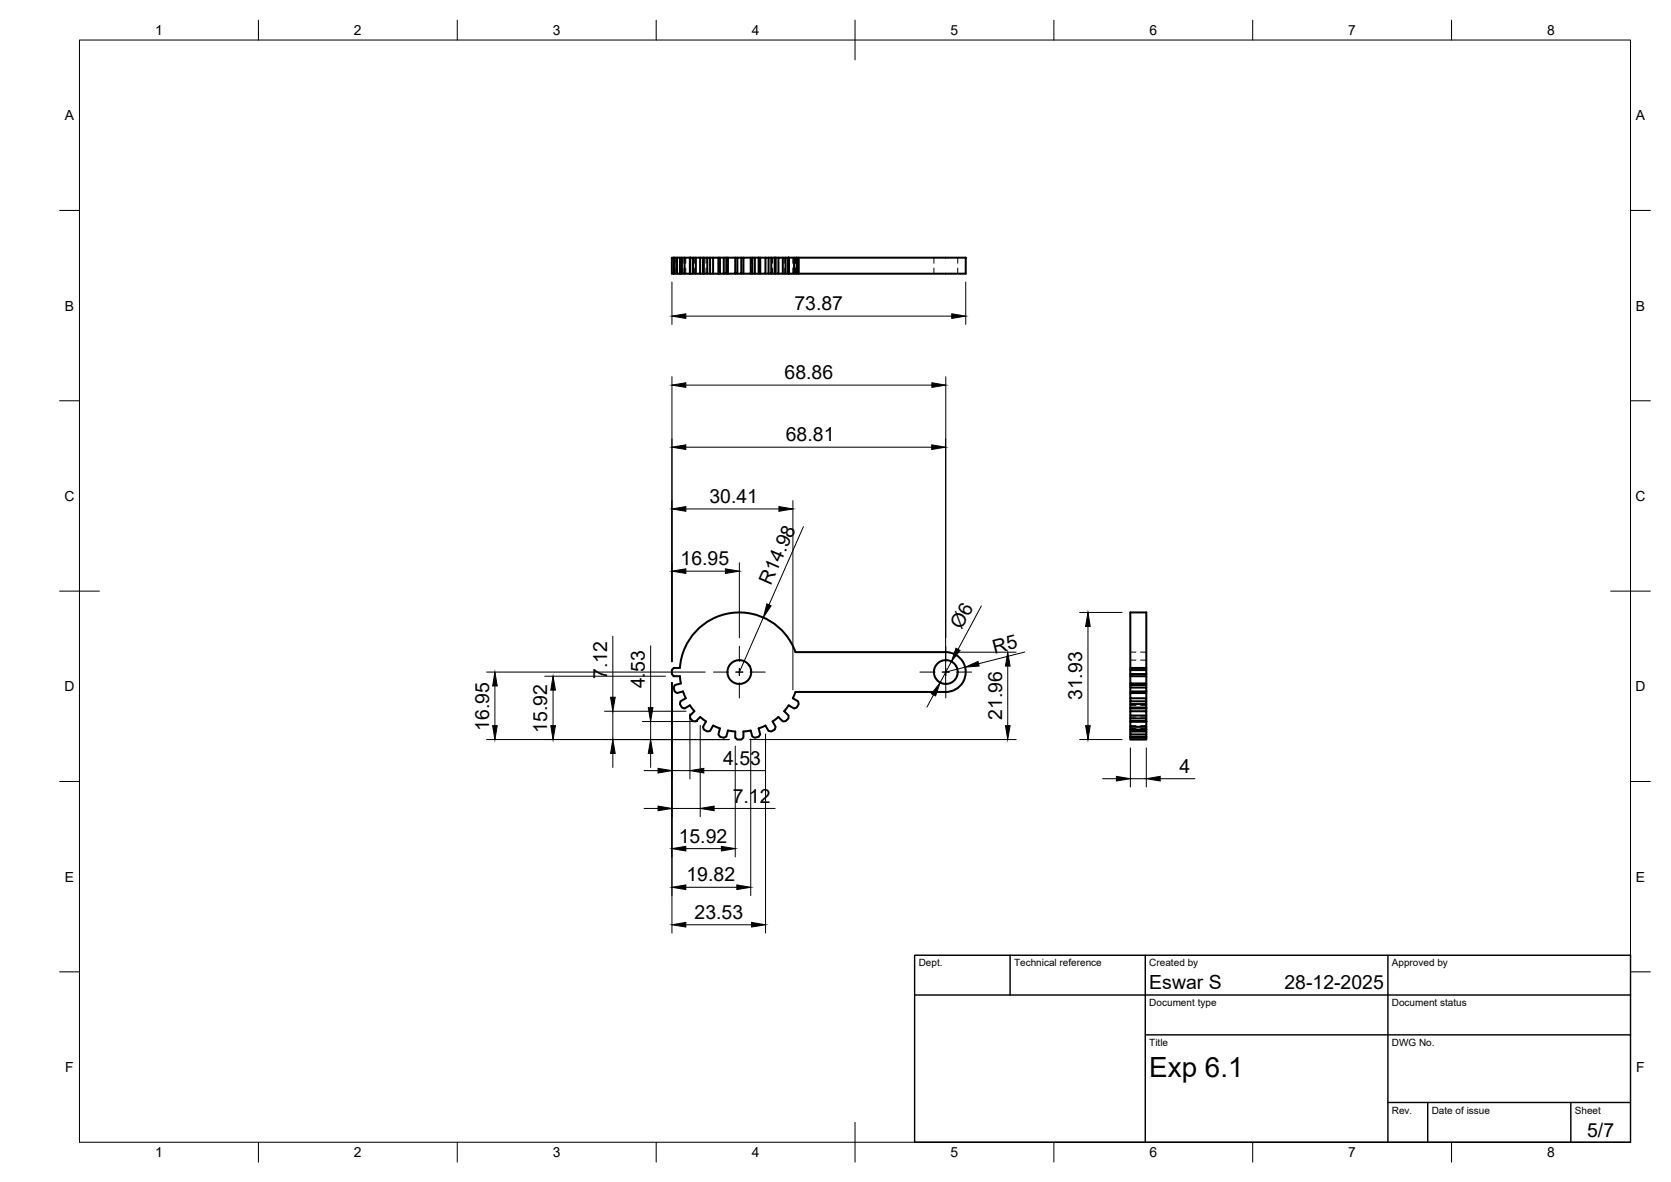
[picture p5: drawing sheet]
<svg xmlns="http://www.w3.org/2000/svg" width="420mm" height="297mm" viewBox="0 0 420 297" stroke-linecap="round" stroke-linejoin="round" font-family="sans-serif">
<!-- layer: Visible -->
<g fill="none" stroke="#000" stroke-width=".51">
<path d="M169.4 64.8h-.5v4h.5M169.7 64.8h-.3v4M170.2 64.8h-.5v4h-.3M170.2 68.8h.8M171 64.8h-.8v4h-.5M171.4 64.8h-.4v4M172.1 64.8h-.7v4h-.4M173.5 64.8h-1.4v4h-.7M173.5 68.8h.1M173.5 64.8v4h-1.4M173.5 64.8v4M174.2 64.8h-.7v4"/>
<path d="M175 64.8h-.8v4h-.7M176 64.8h-1v4h-.8M176 68.8h.8M176.8 64.8h-.8v4h-1M177 64.8h-.2v4M177.8 64.8h-.8v4h-.2M178.5 64.8h-.7v4h-.8M179.3 64.8h-.8v4h-.7M179.3 68.8h1.3M180.6 64.8h-1.3v4h-.8M181 64.8h-.4v4M182 64.8h-1v4h-.4"/>
<path d="M182.6 64.8h-.6v4h-1M183 64.8h-.4v4h-.6M184.9 64.8h-1.9v4h-.4M185.4 64.8h-.5v4h-1.9M186.4 64.8h-1v4h-.5M186.9 64.8h-.5v4h-1M188.8 64.8h-1.9v4h-.5M189.2 64.8h-.4v4h-1.9M189.8 64.8h-.6v4h-.4M189.8 68.8h1M190.8 64.8h.4v4h-.4zM190.8 64.8h-1v4h-.6"/>
<path d="M191.2 64.8h1.3M193.3 64.8h-.8v4h-1.3M193.9 64.8h-.6v4h-.8M193.9 68.8h.9M194.8 64.8h.2v4h-.2zM194.8 64.8h-.9v4h-.6M195 64.8h.7M196.8 64.8h-1.1v4h-.7M197.5 64.8h-.7v4h-1.1M198.2 64.8l.1 4zM198.2 64.8h-.7v4h-.7M198.3 64.8h.1"/>
<path d="M199.7 64.8h-1.4v4h-.8M199.7 68.8h.6M200.3 64.8h.5v4h-.5zM200.3 64.8h-.6v4h-1.4M200.8 64.8h42v4h-42M170.9 167.9h-1.5l-.5 .5v1l.5 .5h1.5M171 169.9l.2 1.9-1.5 .4-.3 .6 .3 1 .5 .4 1.5-.5 .7 1.8M171 167.9a15 15 0 0 1 12.9-13.9 15 15 0 0 1 16.1 9.9h37.8a5 5 0 0 1 5 5 5 5 0 0 1-5 5M172.4 175.5l-1.3 .7-.1 .7 .4 .9 .7 .2 1.4-.7M173.5 177.2l1.1 1.5M174.6 178.7l-1.1 1.1v.7l.7 .7 .8 .1 1-1.1M199.3 175.5l1.4 .7 .1 .7-.5 .9-.6 .2-1.4-.7-1.1 1.4 1.1 1.1-.1 .7-.7 .7-.7 .1-1.1-1.1"/>
<path d="M237.8 173.9h-37.8l-.6 1.6M284.2 169.4h4v.5h-4zM284.2 167.9v.5h4v1M284.2 179.8v.7h4v.7M284.2 178.7v1.1h4v.7M284.2 178v.7h4v1.1M284.2 177.8h4v.2h-4zM284.2 176.2v.7h4v.9M284.2 175.5v.7h4v.7M284.2 174.2v1.3h4v.7M284.2 173.8h4v.4h-4zM284.2 172.2v.6h4v1"/>
<path d="M284.2 171.8v.4h4v.6M284.2 169.9v1.9h4v.4M284.2 168.4v1M284.2 172.8v1M284.2 176.9v.9M288.2 167.9v-14h-4v14h4v.5M288.2 169.9v1.9M288.2 174.2v1.3M288.2 178v.7M176.1 180.2l1.4 1.1M177.5 181.3l-.7 1.4 .2 .6 .8 .5 .7-.1 .8-1.3M179.3 182.3l1.7 .8-.4 1.5 .4 .6 1 .2 .6-.3 .4-1.5"/>
<path d="M183 183.6l1.9 .2M184.9 183.8v1.6l.5 .5h1l.5-.5v-1.6M188.8 183.6l-1.9 .2M194.3 181.3l.7 1.4-.2 .6-.9 .5-.6-.1-.8-1.3-1.7 .6 .4 1.6-.4 .6-1 .2-.6-.3-.4-1.5M195.7 180.2l-1.4 1.1M284.2 185.4v.5h4v-.5M284.2 185.2h4v.2h-4zM284.2 183.8v.8h4v.6M284.2 183.3h4v.5h-4zM284.2 181.3v1.4h4v.6M284.2 181.3h4v1.4M284.2 181.2l4 .1z"/>
<path d="M284.2 180.5v.7M284.2 182.7v.6M284.2 184.6v.6M288.2 181.3h.1M288.2 183.8v.8"/>
<circle cx="185.9" cy="168.9" r="3"/>
<circle cx="237.8" cy="168.9" r="3"/>
</g>
<!-- layer: Hidden -->
<g fill="none" stroke="#000" stroke-width=".25">
<path d="M169.4 64.8v1.4M169.4 67.4v1.4M169.7 64.8v1.4M169.7 67.4v1.4M170.9 64.8v1.4M170.9 67.4v1.4M171.1 64.8v1.4M171.1 67.4v1.4M171.2 64.8v1.4M171.2 67.4v1.4M171.7 64.8v1.4M171.7 67.4v1.4"/>
<path d="M172.4 64.8v1.4M172.4 67.4v1.4M174.6 64.8v1.4M174.6 67.4v1.4M177.5 64.8v1.4M177.5 67.4v1.4M181 64.8v1.4M181 67.4v1.4M182.9 64.8v1.4M182.9 67.4v1.4M188.9 64.8v1.4M188.9 67.4v1.4"/>
<path d="M190.8 64.8v1.4M190.8 67.4v1.4M194.3 64.8v1.4M194.3 67.4v1.4M197.2 64.8v1.4M197.2 67.4v1.4M199.3 64.8v1.4M199.3 67.4v1.4M200 64.8v1.4M200 67.4v1.4M200.7 64.8v1.4M200.7 67.4v1.4"/>
<path d="M234.8 64.8v1.4M234.8 67.4v1.4M240.8 64.8v1.4M240.8 67.4v1.4M284.2 163.9h1.4M284.2 173.9h1.4M284.2 177.3h1.4M284.2 173.8h1.4M284.2 165.9h1.4M284.2 171.9h1.4M286.8 163.9h1.4M286.8 173.9h1.4"/>
<path d="M286.8 177.3h1.4M286.8 173.8h1.4M286.8 165.9h1.4M286.8 171.9h1.4M284.2 185.4h1.4M284.2 183.8h1.4M284.2 183.6h1.4M284.2 185.1h1.4M284.2 183.1h1.4M284.2 182.4h1.4M284.2 183.7h1.4M284.2 180.2h1.4"/>
<path d="M286.8 185.4h1.4M286.8 183.8h1.4M286.8 183.6h1.4M286.8 185.1h1.4M286.8 183.1h1.4M286.8 182.4h1.4M286.8 183.7h1.4M286.8 180.2h1.4"/>
</g>
<!-- layer: BORDER -->
<g fill="none" stroke="#000" stroke-width=".25">
<path d="M20 10.1h390v276.9h-390zM65 5.1v5M115 5.1v5M165 5.1v5M215 5.1v10M265 5.1v5M315 5.1v5M365 5.1v5M15 52.9h5M410 52.9h5M15 100.7h5M410 100.7h5"/>
<path d="M15 148.6h10M405 148.6h10M15 196.4h5M410 196.4h5M15 244.2h5M410 244.2h5M65 287v5M115 287v5M165 287v5M215 282.1v9.9M265 287v5M315 287v5"/>
<path d="M365 287v5"/>
</g>
<!-- layer: TITLEBLOCK -->
<path d="M230 240.1h180v46.9h-180zM230 250h180M254 240.1v9.9M288 240.1v46.9M349 240.1v46.9M288 260.1h122M349 277.1h61M359 277.1v9.9M395 277.1v9.9" fill="none" stroke="#000" stroke-width=".36"/>
<!-- layer: Smart Centers -->
<path d="M179.4 168.9h3.8M185 168.9h1.8M185.9 162.4v3.8M185.9 168v1.8M185.9 171.6v3.8M188.6 168.9h3.8M231.3 168.9h3.8M236.9 168.9h1.8M237.8 162.4v3.8M237.8 168v1.8M237.8 171.6v3.8M240.5 168.9h3.8" fill="none" stroke="#000" stroke-width=".25"/>
<!-- layer: FD_Dimensions -->
<g fill="none" stroke="#000" stroke-width=".25">
<path d="M169 70.9v10.6M172.4 79.4h66.9M242.8 70.9v10.6M169 94.7v71.6M172.4 96.8h61.9M237.8 94.7v65.6M172.4 112.4h61.9M237.8 110.3v61.5M172.4 127.9h23.5M199.4 125.8v47.6M202 132.3l-8.6 19.7M154.1 159.9v15.3"/>
<path d="M172.4 143.5h10M185.9 141.4v18.9M191.9 155.2l-6 13.7M246.8 152.3l-5.9 10.9M271.5 153.9h10.6M273.6 157.4v25M122.3 168.9h55M124.4 172.4v10M137 169.9h30.3M139.1 173.4v9M152 178.7h20.5M154.1 178.7v7.2"/>
<path d="M163.6 162.3v15.5M169 171.5v63M173.5 179.4v16.4M234.7 174.6l-1.6 3.1M239.2 166.3l-2.8 5.2M239.9 163.9h15.6M242.7 167.7l-4.9 1.2M253.4 167.4v15M257.7 163.9l-11.7 2.9M122.3 185.9h61M154.1 189.3v3.6M161.5 181.3h13.9"/>
<path d="M161.9 193.7h3.6M163.6 181.3v4.6M163.6 189.3v3.6M169 193.7h4.5M176.1 182.3v23M177 193.7h15.5M184.9 187.5v27.9M188.5 185.9h67M188.8 185.7v39.4M192.5 184.5v50M271.5 185.9h10.6M277.2 195.7h3.5"/>
<path d="M284.2 187.9v9.9M284.2 195.7h4M288.2 187.9v9.9M291.7 195.7h8.7M161.9 203.2h3.6M169 203.2h7.1M172.4 213.3h9M179.6 203.2h15.3M172.4 232.4h16.6M172.4 223h12.9"/>
</g>
<g fill="#000" stroke="#000" stroke-width=".25">
<path d="M169 79.4l3.4-.5v1.1zM239.3 78.9l3.5 .5-3.5 .6zM169 96.8l3.4-.6v1.2zM234.3 96.2l3.5 .6-3.5 .6zM169 112.4l3.4-.6v1.2zM234.3 111.8l3.5 .6-3.5 .6zM169 127.9l3.4-.6v1.2zM195.9 127.3l3.5 .6-3.5 .6zM169 143.5l3.4-.6v1.2zM182.4 142.9l3.5 .6-3.5 .6zM192.8 151.8l1.1 .4-2 3zM273.6 153.9l.5 3.5h-1.1z"/>
<path d="M124.4 168.9l.6 3.5h-1.1zM139.1 169.9l.6 3.5h-1.2zM153.5 175.2h1.2l-.6 3.5zM163 177.8h1.2l-.6 3.5zM236.4 171.5l-1.2 3.4-1-.6zM240.4 162.9l1 .6-2.2 2.8zM242.7 167.7l3.2-1.5 .3 1.2zM253.4 163.9l.6 3.5h-1.2zM123.9 182.4h1.1l-.6 3.5zM138.5 182.4h1.2l-.6 3.5zM154.1 185.9l.6 3.4h-1.2zM163.6 185.9l.6 3.4h-1.2z"/>
<path d="M165.5 193.1l3.5 .6-3.5 .6zM173.5 193.7l3.5-.6v1.2zM252.8 182.4h1.2l-.6 3.5zM273 182.4h1.1l-.5 3.5zM280.7 195.1l3.5 .6-3.5 .6zM288.2 195.7l3.5-.6v1.2zM165.5 202.6l3.5 .6-3.5 .5zM169 213.3l3.4-.6v1.2zM176.1 203.2l3.5-.6v1.1zM181.4 212.7l3.5 .6-3.5 .6zM169 232.4l3.4-.6v1.2zM169 223l3.4-.6v1.1z"/>
<path d="M185.3 222.4l3.5 .6-3.5 .5zM189 231.8l3.5 .6-3.5 .6z"/>
</g>
<text font-size="7" x="289" y="270.6">Exp 6.1</text>
<g font-size="4.9">
<text x="199.7" y="78">73.87</text>
<text x="197.3" y="95.3">68.86</text>
<text x="197.6" y="110.9">68.81</text>
<text x="178.4" y="126.4">30.41</text>
<text x="171.1" y="142.1">16.95</text>
<text x="193.8" y="147.3" transform="rotate(-66 193.8 147.3)">R14.98</text>
<text x="241.8" y="158.3" transform="rotate(-62 241.8 158.3)">Ø6</text>
<text x="250.1" y="164.3" transform="rotate(-14 250.1 164.3)">R5</text>
<text x="152.7" y="170.6" transform="rotate(-90 152.7 170.6)">7.12</text>
<text x="162.1" y="173" transform="rotate(-90 162.1 173)">4.53</text>
<text x="272.1" y="176" transform="rotate(-90 272.1 176)">31.93</text>
<text x="123" y="183.6" transform="rotate(-90 123 183.6)">16.95</text>
<text x="137.6" y="184.1" transform="rotate(-90 137.6 184.1)">15.92</text>
<text x="251.9" y="180.9" transform="rotate(-90 251.9 180.9)">21.96</text>
<text x="181.8" y="192.2">4.53</text>
<text x="296.6" y="194.3">4</text>
<text x="184.2" y="201.8">7.12</text>
<text x="170.6" y="211.8">15.92</text>
<text x="172.6" y="221.5">19.82</text>
<text x="174.6" y="230.9">23.53</text>
<text x="289" y="248.5">Eswar S</text>
<text x="323" y="248.5">28-12-2025</text>
<text x="399.1" y="285.7">5/7</text>
</g>
<g font-size="3.5">
<text x="39" y="8.8">1</text>
<text x="89" y="8.8">2</text>
<text x="139" y="8.8">3</text>
<text x="189" y="8.8">4</text>
<text x="239" y="8.8">5</text>
<text x="289" y="8.8">6</text>
<text x="339" y="8.8">7</text>
<text x="389" y="8.8">8</text>
<text x="16.3" y="30.2">A</text>
<text x="411.3" y="30.2">A</text>
<text x="16.3" y="78">B</text>
<text x="411.3" y="78">B</text>
<text x="16.2" y="125.9">C</text>
<text x="411.2" y="125.9">C</text>
<text x="16.2" y="173.7">D</text>
<text x="411.2" y="173.7">D</text>
<text x="16.3" y="221.6">E</text>
<text x="411.3" y="221.6">E</text>
<text x="16.4" y="269.4">F</text>
<text x="411.4" y="269.4">F</text>
<text x="39" y="290.8">1</text>
<text x="89" y="290.8">2</text>
<text x="139" y="290.8">3</text>
<text x="189" y="290.8">4</text>
<text x="239" y="290.8">5</text>
<text x="289" y="290.8">6</text>
<text x="339" y="290.8">7</text>
<text x="389" y="290.8">8</text>
</g>
<g font-size="2.5">
<text x="231" y="242.9">Dept.</text>
<text x="255" y="242.9">Technical reference</text>
<text x="289" y="242.9">Created by</text>
<text x="350" y="242.9">Approved by</text>
<text x="289" y="252.8">Document type</text>
<text x="350" y="252.8">Document status</text>
<text x="289" y="262.9">Title</text>
<text x="350" y="262.9">DWG No.</text>
<text x="350" y="279.9">Rev.</text>
<text x="360" y="279.9">Date of issue</text>
<text x="396" y="279.9">Sheet</text>
</g>
</svg>
